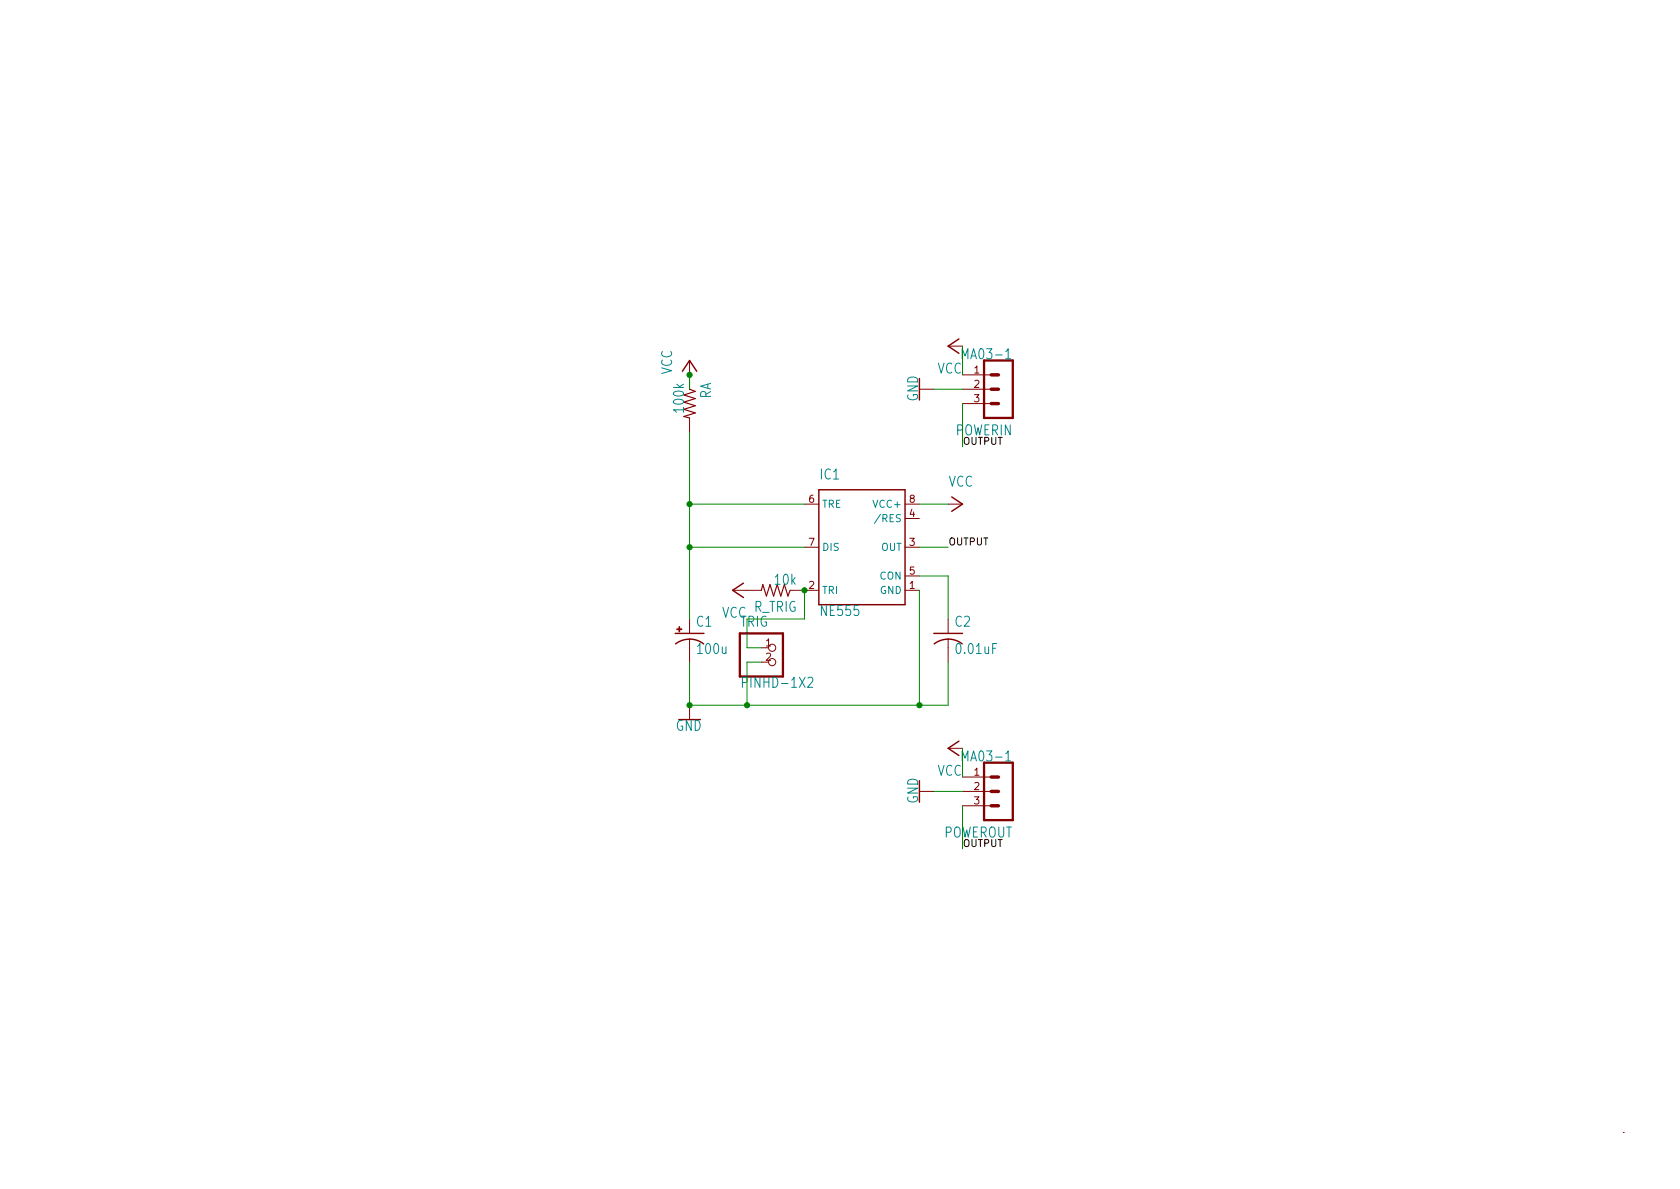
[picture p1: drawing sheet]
<svg xmlns="http://www.w3.org/2000/svg" width="297mm" height="210mm" viewBox="0 0 297 210" stroke-linecap="round" stroke-linejoin="round" font-family="sans-serif">
<g fill="none" stroke="#840000" stroke-width=".18">
<path d="M121.9 63.7v5.1M121.9 73.9v2.5M162.6 68.8h2.5M167.6 61.2h2.6M170.2 68.8h5.1M170.2 66.3h5.1M170.2 71.4h5.1M142.2 96.8h2.6M142.2 89.1h2.6M160 96.8h2.6M160 91.7h2.6M160 89.1h2.6"/>
<path d="M167.6 89.1h2.6M121.9 109.5v2.5M121.9 113v4.1M129.5 104.4h5.1M134.6 114.5h1.3M134.6 117.1h1.3M139.7 104.4h5.1M160 104.4h2.6M160 101.8h2.6M167.6 109.5v2.5M167.6 113v4.1M121.9 124.7v2.5"/>
<path d="M162.6 139.9h2.5M167.6 132.3h2.6M170.2 137.4h5.1M170.2 139.9h5.1M170.2 142.5h5.1M287 200.3h.1"/>
<circle cx="136.5" cy="114.5" r=".63"/>
<circle cx="136.5" cy="117.1" r=".63"/>
</g>
<path d="M169.5 59.9l-1.9 1.3 1.9 1.3M120.6 65.7l1.3-2 1.3 2M144.8 86.6h15.2v20.3h-15.2zM168.3 87.9l1.9 1.2-1.9 1.3M119.4 112h5.1M119.5 113.9a4.1 4.1 0 0 1 4.9 0M131.4 103.1l-1.9 1.3 1.9 1.3M165.1 112h5.1M165.2 113.9a4.1 4.1 0 0 1 4.9 0M169.5 131.1l-1.9 1.2 1.9 1.3" fill="none" stroke="#840000" stroke-width=".25"/>
<path d="M121.9 68.8l1 .4-2 .6 2 .7-2 .6 2 .6-2 .7 2 .6-2 .7 1 .2M134.6 104.4l.3-1 .6 2 .6-2 .7 2 .6-2 .6 2 .7-2 .6 2 .4-1" fill="none" stroke="#840000" stroke-width=".2"/>
<path d="M174 63.7h5.1v10.2h-5.1zM130.8 112h7.6v7.6h-7.6zM174 134.9h5.1v10.1h-5.1z" fill="none" stroke="#840000" stroke-width=".41"/>
<path d="M175.3 66.3h1.2M175.3 68.8h1.2M175.3 71.4h1.2M175.3 137.4h1.2M175.3 139.9h1.2M175.3 142.5h1.2" fill="none" stroke="#840000" stroke-width=".61"/>
<path d="M177.8 63.4h.9M155.7 90.9l-1.1 1.7M142.9 119.9l.2-.1h.3l.2 .1 .1 .4-.1 .2-.8 1h.9M131.3 120.7l.7-.1 .1-.2-.1-.6h-.7v1.7M177.8 134.6h.9" fill="none" stroke="#008484" stroke-width=".18"/>
<g fill="#840000" stroke="#840000" stroke-width=".18">
<path d="M119.7 111.2h.9v.1h-.9z"/>
<path d="M120 110.8h.2v.9h-.2z"/>
</g>
<g fill="none" stroke="#008400" stroke-width=".18">
<path d="M121.9 66.3v2.5M121.9 76.4v33.1M165.1 68.8h5.1M170.2 61.2v5.1M170.2 71.4v7.6M121.9 96.8h20.3M121.9 89.1h20.3M162.6 96.8h5M162.6 89.1h5M121.9 117.1v7.6h45.7v-7.6M134.6 117.1h-2.5v7.6M142.2 104.4v5.1h-10.1v5h2.5"/>
<path d="M162.6 101.8h5v7.7M162.6 104.4v20.3M165.1 139.9h5.1M170.2 132.3v5.1M170.2 142.5v7.6"/>
</g>
<g fill="#008400" stroke="#008400" stroke-width=".18">
<circle cx="162.6" cy="124.7" r=".46"/>
<circle cx="121.9" cy="124.7" r=".46"/>
<circle cx="132.1" cy="124.7" r=".46"/>
<circle cx="142.2" cy="104.4" r=".46"/>
<circle cx="121.9" cy="96.8" r=".46"/>
<circle cx="121.9" cy="89.1" r=".46"/>
<circle cx="121.9" cy="66.3" r=".46"/>
</g>
<g font-size="2.5" fill="#008484">
<text x="170.6" y="63.5">MA03-1</text>
<text x="118.8" y="66.3" transform="rotate(-90 118.8 66.3)">VCC</text>
<text x="125.7" y="70.6" transform="rotate(-90 125.7 70.6)">RA</text>
<text x="162.3" y="71" transform="rotate(-90 162.3 71)">GND</text>
<text x="165.7" y="66.1">VCC</text>
<text x="120.9" y="72.8" transform="rotate(-90 120.9 72.8)">100k</text>
<text x="168.9" y="77">POWERIN</text>
<text x="145.1" y="84.8">IC1</text>
<text x="167.7" y="86.1">VCC</text>
<text x="137.1" y="103.4">10k</text>
<text x="123.2" y="110.8">C1</text>
<text x="127.6" y="109.2">VCC</text>
<text x="130.8" y="110.8">TRIG</text>
<text x="133.2" y="108.2">R_TRIG</text>
<text x="145.3" y="108.9">NE555</text>
<text x="168.9" y="110.8">C2</text>
<text x="123.5" y="115.7">100u</text>
<text x="169.3" y="115.7">0.01uF</text>
<text x="132" y="121.6">PINHD-1X2</text>
<text x="119.4" y="129.2">GND</text>
<text x="165.7" y="137.2">VCC</text>
<text x="170.6" y="134.6">MA03-1</text>
<text x="162.3" y="142.1" transform="rotate(-90 162.3 142.1)">GND</text>
<text x="166.8" y="148.1">POWEROUT</text>
</g>
<g font-size="1.8" fill="#840000">
<text x="172.2" y="66">1</text>
<text x="172.2" y="68.6">2</text>
<text x="172.2" y="71.1">3</text>
<text x="143" y="88.9">6</text>
<text x="160.8" y="88.9">8</text>
<text x="160.8" y="91.4">4</text>
<text x="143" y="96.5">7</text>
<text x="160.8" y="96.5">3</text>
<text x="160.8" y="101.6">5</text>
<text x="143" y="104.1">2</text>
<text x="160.8" y="104.1">1</text>
<text x="135.4" y="114.3">1</text>
<text x="135.4" y="116.8">2</text>
<text x="172.2" y="137.2">1</text>
<text x="172.2" y="139.7">2</text>
<text x="172.2" y="142.2">3</text>
</g>
<g font-size="1.8" fill="#008484">
<text x="145.3" y="89.8">TRE</text>
<text x="154.7" y="89.8">VCC+</text>
<text x="155.4" y="92.3">/RES</text>
<text x="145.3" y="97.4">DIS</text>
<text x="155.8" y="97.4">OUT</text>
<text x="145.3" y="105">TRI</text>
<text x="155.6" y="105">GND</text>
<text x="155.6" y="102.5">CON</text>
</g>
<g font-size="1.7">
<text x="170.2" y="78.6">OUTPUT</text>
<text x="167.6" y="96.4">OUTPUT</text>
<text x="170.2" y="149.8">OUTPUT</text>
</g>
</svg>
